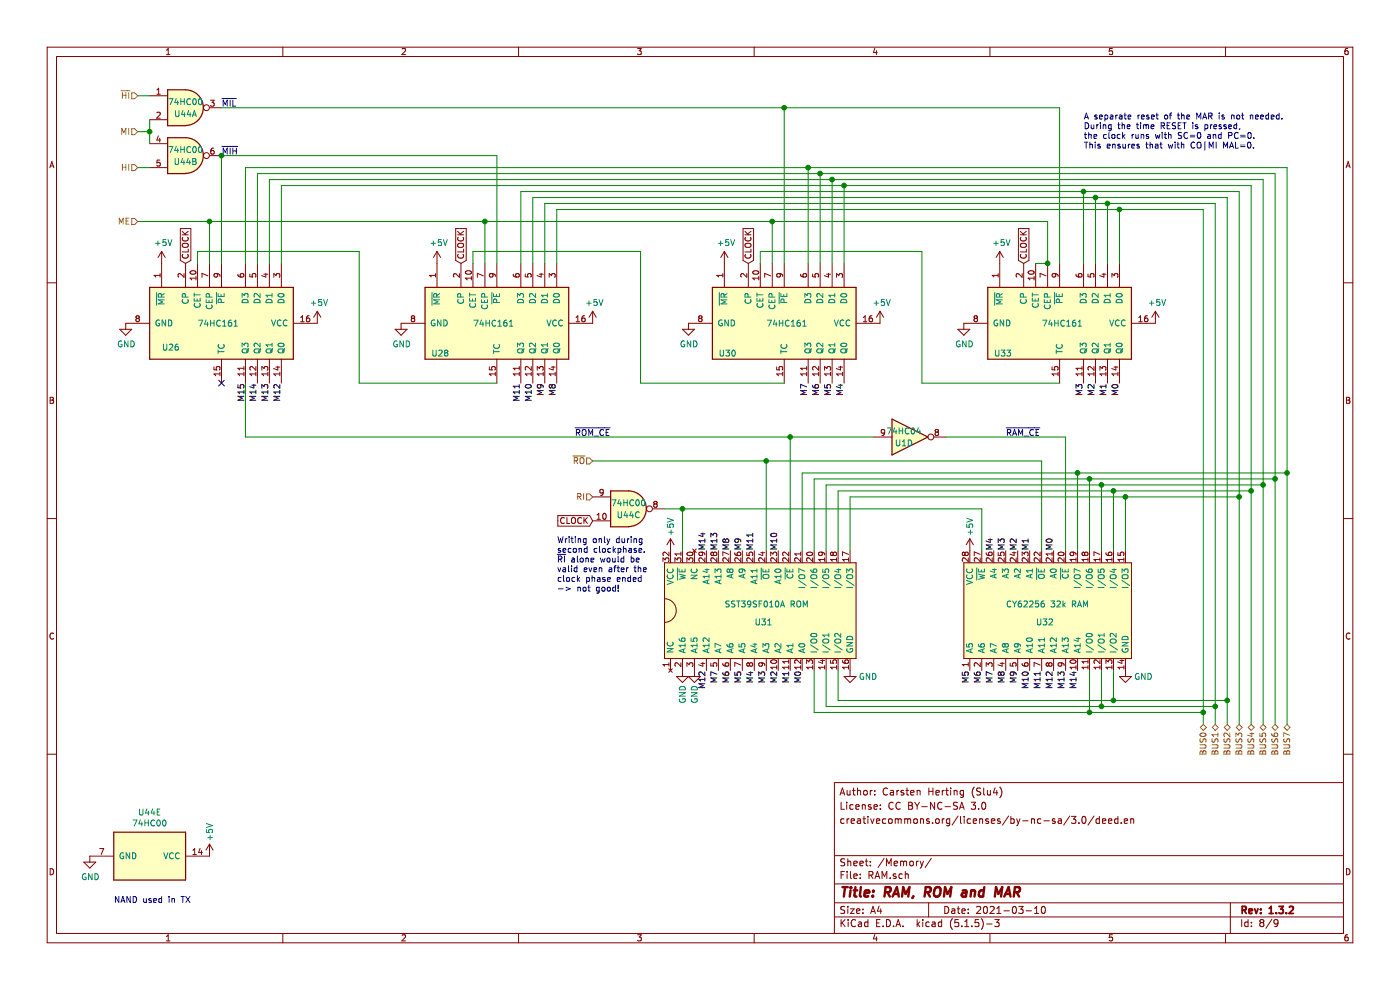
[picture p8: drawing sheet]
EESchema Schematic File Version 4
EELAYER 30 0
EELAYER END
$Descr A4 11693 8268
encoding utf-8
Sheet 8 9
Title "RAM, ROM and MAR"
Date "2021-03-10"
Rev "1.3.2"
Comp ""
Comment1 ""
Comment2 "creativecommons.org/licenses/by-nc-sa/3.0/deed.en"
Comment3 "License: CC BY-NC-SA 3.0"
Comment4 "Author: Carsten Herting (Slu4)"
$EndDescr
Text HLabel 4950 3850 0    50   Input ~ 0
~RO
Text HLabel 1150 1100 0    50   Input ~ 0
MI
Text HLabel 1150 1850 0    50   Input ~ 0
ME
Text HLabel 1150 1400 0    50   Input ~ 0
HI
Text HLabel 10350 6050 3    50   BiDi ~ 0
BUS3
Text HLabel 10450 6050 3    50   BiDi ~ 0
BUS4
Text HLabel 10550 6050 3    50   BiDi ~ 0
BUS5
Text HLabel 10650 6050 3    50   BiDi ~ 0
BUS6
Text HLabel 10750 6050 3    50   BiDi ~ 0
BUS7
Text GLabel 8550 2200 1    50   Input ~ 0
CLOCK
$Comp
L power:+5V #PWR?
U 1 1
P 7350 2700
AR Path="/5EC5738F/5EFDEA03" Ref="#PWR?"  Part="1" 
AR Path="/5EC57456/5EFDEA03" Ref="#PWR0118"  Part="1" 
F 0 "#PWR0118" H 7350 2550 50  0001 C CNN
F 1 "+5V" H 7365 2873 50  0000 C CNN
F 2 "" H 7350 2700 50  0001 C CNN
F 3 "" H 7350 2700 50  0001 C CNN
	1    7350 2700
	1    0    0    -1  
$EndComp
$Comp
L power:GND #PWR?
U 1 1
P 5750 2700
AR Path="/5EC5738F/5EFDEA09" Ref="#PWR?"  Part="1" 
AR Path="/5EC57456/5EFDEA09" Ref="#PWR0114"  Part="1" 
F 0 "#PWR0114" H 5750 2450 50  0001 C CNN
F 1 "GND" H 5755 2527 50  0000 C CNN
F 2 "" H 5750 2700 50  0001 C CNN
F 3 "" H 5750 2700 50  0001 C CNN
	1    5750 2700
	1    0    0    -1  
$EndComp
$Comp
L power:GND #PWR?
U 1 1
P 8050 2700
AR Path="/5EC5738F/5EFDEA0F" Ref="#PWR?"  Part="1" 
AR Path="/5EC57456/5EFDEA0F" Ref="#PWR0122"  Part="1" 
F 0 "#PWR0122" H 8050 2450 50  0001 C CNN
F 1 "GND" H 8055 2527 50  0000 C CNN
F 2 "" H 8050 2700 50  0001 C CNN
F 3 "" H 8050 2700 50  0001 C CNN
	1    8050 2700
	1    0    0    -1  
$EndComp
$Comp
L power:+5V #PWR?
U 1 1
P 9650 2700
AR Path="/5EC5738F/5EFDEA15" Ref="#PWR?"  Part="1" 
AR Path="/5EC57456/5EFDEA15" Ref="#PWR0126"  Part="1" 
F 0 "#PWR0126" H 9650 2550 50  0001 C CNN
F 1 "+5V" H 9665 2873 50  0000 C CNN
F 2 "" H 9650 2700 50  0001 C CNN
F 3 "" H 9650 2700 50  0001 C CNN
	1    9650 2700
	1    0    0    -1  
$EndComp
Wire Wire Line
	8650 2200 8750 2200
Wire Wire Line
	6450 2200 6450 1850
Wire Wire Line
	6450 1850 8750 1850
Wire Wire Line
	8750 1850 8750 2200
Wire Wire Line
	8850 3200 7700 3200
Wire Wire Line
	7700 3200 7700 2100
Wire Wire Line
	7700 2100 6350 2100
Wire Wire Line
	6350 2100 6350 2200
Text GLabel 6250 2200 1    50   Input ~ 0
CLOCK
Wire Wire Line
	6550 2200 6550 900 
Wire Wire Line
	8850 900  8850 2200
Wire Wire Line
	10150 1700 9250 1700
Wire Wire Line
	9250 1700 9250 2200
Wire Wire Line
	9150 2200 9150 1650
Wire Wire Line
	9150 1650 10250 1650
Wire Wire Line
	10350 1600 9050 1600
Wire Wire Line
	9050 1600 9050 2200
Wire Wire Line
	7050 2200 7050 1550
Wire Wire Line
	7050 1550 10450 1550
Wire Wire Line
	6950 2200 6950 1500
Wire Wire Line
	6950 1500 10550 1500
Wire Wire Line
	6850 2200 6850 1450
Wire Wire Line
	6850 1450 10650 1450
Wire Wire Line
	10750 1400 6750 1400
Wire Wire Line
	6750 1400 6750 2200
Wire Wire Line
	10050 1750 9350 1750
Wire Wire Line
	9350 1750 9350 2200
Text GLabel 3850 2200 1    50   Input ~ 0
CLOCK
$Comp
L power:+5V #PWR?
U 1 1
P 2650 2700
AR Path="/5EC5738F/5EFDEA9A" Ref="#PWR?"  Part="1" 
AR Path="/5EC57456/5EFDEA9A" Ref="#PWR0102"  Part="1" 
F 0 "#PWR0102" H 2650 2550 50  0001 C CNN
F 1 "+5V" H 2665 2873 50  0000 C CNN
F 2 "" H 2650 2700 50  0001 C CNN
F 3 "" H 2650 2700 50  0001 C CNN
	1    2650 2700
	1    0    0    -1  
$EndComp
$Comp
L power:GND #PWR?
U 1 1
P 1050 2700
AR Path="/5EC5738F/5EFDEAA0" Ref="#PWR?"  Part="1" 
AR Path="/5EC57456/5EFDEAA0" Ref="#PWR097"  Part="1" 
F 0 "#PWR097" H 1050 2450 50  0001 C CNN
F 1 "GND" H 1055 2527 50  0000 C CNN
F 2 "" H 1050 2700 50  0001 C CNN
F 3 "" H 1050 2700 50  0001 C CNN
	1    1050 2700
	1    0    0    -1  
$EndComp
$Comp
L power:GND #PWR?
U 1 1
P 3350 2700
AR Path="/5EC5738F/5EFDEAA6" Ref="#PWR?"  Part="1" 
AR Path="/5EC57456/5EFDEAA6" Ref="#PWR0105"  Part="1" 
F 0 "#PWR0105" H 3350 2450 50  0001 C CNN
F 1 "GND" H 3355 2527 50  0000 C CNN
F 2 "" H 3350 2700 50  0001 C CNN
F 3 "" H 3350 2700 50  0001 C CNN
	1    3350 2700
	1    0    0    -1  
$EndComp
$Comp
L power:+5V #PWR?
U 1 1
P 4950 2700
AR Path="/5EC5738F/5EFDEAAC" Ref="#PWR?"  Part="1" 
AR Path="/5EC57456/5EFDEAAC" Ref="#PWR0110"  Part="1" 
F 0 "#PWR0110" H 4950 2550 50  0001 C CNN
F 1 "+5V" H 4965 2873 50  0000 C CNN
F 2 "" H 4950 2700 50  0001 C CNN
F 3 "" H 4950 2700 50  0001 C CNN
	1    4950 2700
	1    0    0    -1  
$EndComp
Wire Wire Line
	1750 2200 1750 1850
Wire Wire Line
	1750 1850 4050 1850
Wire Wire Line
	4050 1850 4050 2200
Wire Wire Line
	4150 3200 3000 3200
Wire Wire Line
	3000 3200 3000 2100
Wire Wire Line
	3000 2100 1650 2100
Wire Wire Line
	1650 2100 1650 2200
Wire Wire Line
	1850 2200 1850 1300
Wire Wire Line
	4150 1300 4150 2200
Wire Wire Line
	4550 1700 4550 2200
Wire Wire Line
	4450 2200 4450 1650
Wire Wire Line
	4350 1600 4350 2200
Wire Wire Line
	2350 2200 2350 1550
Wire Wire Line
	2250 2200 2250 1500
Wire Wire Line
	2150 2200 2150 1450
Wire Wire Line
	2050 1400 2050 2200
Wire Wire Line
	4650 1750 4650 2200
Wire Wire Line
	6550 3200 5350 3200
Wire Wire Line
	5350 3200 5350 2100
Wire Wire Line
	5350 2100 3950 2100
Wire Wire Line
	3950 2100 3950 2200
NoConn ~ 1850 3200
Wire Wire Line
	4050 1850 6450 1850
Connection ~ 4050 1850
Connection ~ 6450 1850
Wire Wire Line
	1150 1850 1750 1850
Connection ~ 1750 1850
Text HLabel 1150 800  0    50   Input ~ 0
~HI
Connection ~ 1850 1300
Connection ~ 6550 900 
Text HLabel 10250 6050 3    50   BiDi ~ 0
BUS2
Text HLabel 10150 6050 3    50   BiDi ~ 0
BUS1
Wire Wire Line
	4650 1750 9350 1750
Connection ~ 9350 1750
Wire Wire Line
	4550 1700 9250 1700
Connection ~ 9250 1700
Wire Wire Line
	4450 1650 9150 1650
Connection ~ 9150 1650
Wire Wire Line
	4350 1600 9050 1600
Connection ~ 9050 1600
Wire Wire Line
	2350 1550 7050 1550
Connection ~ 7050 1550
Wire Wire Line
	2250 1500 6950 1500
Connection ~ 6950 1500
Wire Wire Line
	2150 1450 6850 1450
Connection ~ 6850 1450
Wire Wire Line
	2050 1400 6750 1400
Connection ~ 6750 1400
$Comp
L power:GND #PWR?
U 1 1
P 9400 5600
AR Path="/5EC5738F/5F341280" Ref="#PWR?"  Part="1" 
AR Path="/5EC57456/5F341280" Ref="#PWR0125"  Part="1" 
F 0 "#PWR0125" H 9400 5350 50  0001 C CNN
F 1 "GND" H 9550 5550 50  0000 C CNN
F 2 "" H 9400 5600 50  0001 C CNN
F 3 "" H 9400 5600 50  0001 C CNN
	1    9400 5600
	1    0    0    -1  
$EndComp
$Comp
L power:+5V #PWR?
U 1 1
P 8100 4600
AR Path="/5EC5738F/5F341CBA" Ref="#PWR?"  Part="1" 
AR Path="/5EC57456/5F341CBA" Ref="#PWR0123"  Part="1" 
F 0 "#PWR0123" H 8100 4450 50  0001 C CNN
F 1 "+5V" V 8100 4800 50  0000 C CNN
F 2 "" H 8100 4600 50  0001 C CNN
F 3 "" H 8100 4600 50  0001 C CNN
	1    8100 4600
	1    0    0    -1  
$EndComp
Wire Wire Line
	10350 1600 10350 4150
Wire Wire Line
	10450 1550 10450 4100
Wire Wire Line
	10550 1500 10550 4050
Wire Wire Line
	10650 1450 10650 4000
Wire Wire Line
	10750 1400 10750 3950
Wire Wire Line
	9300 5600 9300 5850
Wire Wire Line
	9300 5850 10250 5850
Wire Wire Line
	9200 5600 9200 5900
Wire Wire Line
	9100 5600 9100 5950
Wire Wire Line
	9400 4600 9400 4150
Wire Wire Line
	9300 4600 9300 4100
Wire Wire Line
	9200 4600 9200 4050
Wire Wire Line
	9100 4600 9100 4000
Wire Wire Line
	9000 4600 9000 3950
$Comp
L 8-Bit~CPU~32k:74HC161 U26
U 1 1
P 1850 2700
F 0 "U26" V 2050 2200 50  0000 L CNN
F 1 "74HC161" V 1850 2500 50  0000 L CNN
F 2 "Package_DIP:DIP-16_W7.62mm" H 1850 2700 50  0001 C CNN
F 3 "http://www.ti.com/lit/gpn/sn74LS161" H 1850 2700 50  0001 C CNN
	1    1850 2700
	0    1    1    0   
$EndComp
$Comp
L 8-Bit~CPU~32k:74HC161 U28
U 1 1
P 4150 2700
F 0 "U28" V 4400 2150 50  0000 L CNN
F 1 "74HC161" V 4150 2500 50  0000 L CNN
F 2 "Package_DIP:DIP-16_W7.62mm" H 4150 2700 50  0001 C CNN
F 3 "http://www.ti.com/lit/gpn/sn74LS161" H 4150 2700 50  0001 C CNN
	1    4150 2700
	0    1    1    0   
$EndComp
$Comp
L 8-Bit~CPU~32k:74HC161 U30
U 1 1
P 6550 2700
F 0 "U30" V 6800 2150 50  0000 L CNN
F 1 "74HC161" V 6550 2550 50  0000 L CNN
F 2 "Package_DIP:DIP-16_W7.62mm" H 6550 2700 50  0001 C CNN
F 3 "http://www.ti.com/lit/gpn/sn74LS161" H 6550 2700 50  0001 C CNN
	1    6550 2700
	0    1    1    0   
$EndComp
$Comp
L 8-Bit~CPU~32k:74HC161 U33
U 1 1
P 8850 2700
F 0 "U33" V 9100 2150 50  0000 L CNN
F 1 "74HC161" V 8850 2550 50  0000 L CNN
F 2 "Package_DIP:DIP-16_W7.62mm" H 8850 2700 50  0001 C CNN
F 3 "http://www.ti.com/lit/gpn/sn74LS161" H 8850 2700 50  0001 C CNN
	1    8850 2700
	0    1    1    0   
$EndComp
Connection ~ 8750 2200
$Comp
L 8-Bit~CPU~32k:CY62256 U32
U 1 1
P 8800 5100
F 0 "U32" V 8700 5250 50  0000 R CNN
F 1 "CY62256 32k RAM" V 8850 5500 50  0000 R CNN
F 2 "Package_DIP:DIP-28_W15.24mm" H 8800 5100 50  0001 C CNN
F 3 "" H 8800 5100 50  0001 C CNN
	1    8800 5100
	0    -1   -1   0   
$EndComp
Wire Wire Line
	1850 900  6550 900 
Text Label 2050 3200 3    50   ~ 0
M15
Wire Wire Line
	9200 5900 10150 5900
Text HLabel 10050 6050 3    50   BiDi ~ 0
BUS0
Wire Wire Line
	10050 5950 9100 5950
Wire Wire Line
	1850 1300 4150 1300
Wire Wire Line
	6550 900  8850 900 
Text Label 2150 3200 3    50   ~ 0
M14
Text Label 2250 3200 3    50   ~ 0
M13
$Comp
L power:+5V #PWR?
U 1 1
P 5600 4600
AR Path="/5EC5738F/5FAA0823" Ref="#PWR?"  Part="1" 
AR Path="/5EC57456/5FAA0823" Ref="#PWR0116"  Part="1" 
F 0 "#PWR0116" H 5600 4450 50  0001 C CNN
F 1 "+5V" V 5600 4800 50  0000 C CNN
F 2 "" H 5600 4600 50  0001 C CNN
F 3 "" H 5600 4600 50  0001 C CNN
	1    5600 4600
	1    0    0    -1  
$EndComp
$Comp
L power:GND #PWR?
U 1 1
P 7100 5600
AR Path="/5EC5738F/5FAAC23C" Ref="#PWR?"  Part="1" 
AR Path="/5EC57456/5FAAC23C" Ref="#PWR0120"  Part="1" 
F 0 "#PWR0120" H 7100 5350 50  0001 C CNN
F 1 "GND" H 7250 5550 50  0000 C CNN
F 2 "" H 7100 5600 50  0001 C CNN
F 3 "" H 7100 5600 50  0001 C CNN
	1    7100 5600
	1    0    0    -1  
$EndComp
Text Label 9350 3200 3    50   ~ 0
M0
Text Label 9250 3200 3    50   ~ 0
M1
Text Label 9150 3200 3    50   ~ 0
M2
Text Label 7050 3200 3    50   ~ 0
M4
Text Label 6950 3200 3    50   ~ 0
M5
Text Label 6850 3200 3    50   ~ 0
M6
Text Label 6750 3200 3    50   ~ 0
M7
Text Label 4650 3200 3    50   ~ 0
M8
Text Label 4550 3200 3    50   ~ 0
M9
Text Label 4450 3200 3    50   ~ 0
M10
Text Label 4350 3200 3    50   ~ 0
M11
Text Label 2350 3200 3    50   ~ 0
M12
Text Label 8800 4600 1    50   ~ 0
M0
Text Label 8600 4600 1    50   ~ 0
M1
Text Label 8500 4600 1    50   ~ 0
M2
Text Label 8400 4600 1    50   ~ 0
M3
Text Label 8300 4600 1    50   ~ 0
M4
Text Label 8100 5600 3    50   ~ 0
M5
Text Label 8200 5600 3    50   ~ 0
M6
Text Label 8300 5600 3    50   ~ 0
M7
Text Label 8400 5600 3    50   ~ 0
M8
Text Label 8500 5600 3    50   ~ 0
M9
Text Label 8600 5600 3    50   ~ 0
M10
Text Label 8700 5600 3    50   ~ 0
M11
Text Label 8800 5600 3    50   ~ 0
M12
Text Label 8900 5600 3    50   ~ 0
M13
Text Label 9000 5600 3    50   ~ 0
M14
Text Label 9050 3200 3    50   ~ 0
M3
Wire Wire Line
	6800 5600 6800 5950
Connection ~ 9100 5950
Wire Wire Line
	6900 5600 6900 5900
Connection ~ 9200 5900
Wire Wire Line
	9300 5850 7000 5850
Wire Wire Line
	7000 5850 7000 5600
Connection ~ 9300 5850
Wire Wire Line
	7100 4150 7100 4600
Wire Wire Line
	7000 4100 7000 4600
Wire Wire Line
	6900 4600 6900 4050
Wire Wire Line
	6800 4000 6800 4600
Wire Wire Line
	6700 4600 6700 3950
Wire Wire Line
	7900 3650 8900 3650
$Comp
L power:+5V #PWR?
U 1 1
P 3650 2200
AR Path="/5EC5738F/5FE2E005" Ref="#PWR?"  Part="1" 
AR Path="/5EC57456/5FE2E005" Ref="#PWR0106"  Part="1" 
F 0 "#PWR0106" H 3650 2050 50  0001 C CNN
F 1 "+5V" H 3665 2373 50  0000 C CNN
F 2 "" H 3650 2200 50  0001 C CNN
F 3 "" H 3650 2200 50  0001 C CNN
	1    3650 2200
	1    0    0    -1  
$EndComp
$Comp
L power:+5V #PWR?
U 1 1
P 1350 2200
AR Path="/5EC5738F/5FE2E2FA" Ref="#PWR?"  Part="1" 
AR Path="/5EC57456/5FE2E2FA" Ref="#PWR099"  Part="1" 
F 0 "#PWR099" H 1350 2050 50  0001 C CNN
F 1 "+5V" H 1365 2373 50  0000 C CNN
F 2 "" H 1350 2200 50  0001 C CNN
F 3 "" H 1350 2200 50  0001 C CNN
	1    1350 2200
	1    0    0    -1  
$EndComp
Text Notes 1850 900  0    50   ~ 0
~MIL
Text Notes 1850 1300 0    50   ~ 0
~MIH
Text Label 6300 4600 1    50   ~ 0
M11
Text Label 6500 4600 1    50   ~ 0
M10
Text Label 6200 4600 1    50   ~ 0
M9
Text Label 6100 4600 1    50   ~ 0
M8
Text Label 5900 5600 3    50   ~ 0
M12
Text Label 6000 5600 3    50   ~ 0
M7
Text Label 6100 5600 3    50   ~ 0
M6
Text Label 6200 5600 3    50   ~ 0
M5
Text Label 6300 5600 3    50   ~ 0
M4
Text Label 6400 5600 3    50   ~ 0
M3
Text Label 6500 5600 3    50   ~ 0
M2
Text Label 6600 5600 3    50   ~ 0
M1
Text Label 6700 5600 3    50   ~ 0
M0
Text Notes 4800 3650 0    50   ~ 0
~ROM_CE
Text Notes 8400 3650 0    50   ~ 0
~RAM_CE
Wire Wire Line
	2050 3200 2050 3650
$Comp
L 74xx:74HC00 U?
U 1 1
P 1550 900
AR Path="/5F64487D/600CA0EA" Ref="U?"  Part="2" 
AR Path="/5EC57456/600CA0EA" Ref="U44"  Part="1" 
F 0 "U44" H 1550 850 50  0000 C CNN
F 1 "74HC00" H 1550 950 50  0000 C CNN
F 2 "Package_DIP:DIP-14_W7.62mm" H 1550 900 50  0001 C CNN
F 3 "http://www.ti.com/lit/gpn/sn74hc00" H 1550 900 50  0001 C CNN
	1    1550 900 
	1    0    0    -1  
$EndComp
$Comp
L 74xx:74HC00 U?
U 2 1
P 1550 1300
AR Path="/5F64487D/600CA0F0" Ref="U?"  Part="4" 
AR Path="/5EC57456/600CA0F0" Ref="U44"  Part="2" 
F 0 "U44" H 1550 1250 50  0000 C CNN
F 1 "74HC00" H 1550 1350 50  0000 C CNN
F 2 "Package_DIP:DIP-14_W7.62mm" H 1550 1300 50  0001 C CNN
F 3 "http://www.ti.com/lit/gpn/sn74hc00" H 1550 1300 50  0001 C CNN
	2    1550 1300
	1    0    0    -1  
$EndComp
$Comp
L 74xx:74HC00 U?
U 5 1
P 1250 7150
AR Path="/5F64487D/60102040" Ref="U?"  Part="5" 
AR Path="/5EC57456/60102040" Ref="U44"  Part="5" 
F 0 "U44" V 883 7150 50  0000 C CNN
F 1 "74HC00" V 974 7150 50  0000 C CNN
F 2 "Package_DIP:DIP-14_W7.62mm" H 1250 7150 50  0001 C CNN
F 3 "http://www.ti.com/lit/gpn/sn74hc00" H 1250 7150 50  0001 C CNN
	5    1250 7150
	0    1    1    0   
$EndComp
$Comp
L power:+5V #PWR?
U 1 1
P 1750 7150
AR Path="/5F64487D/60102052" Ref="#PWR?"  Part="1" 
AR Path="/5EC57456/60102052" Ref="#PWR0208"  Part="1" 
F 0 "#PWR0208" H 1750 7000 50  0001 C CNN
F 1 "+5V" V 1750 7350 50  0000 C CNN
F 2 "" H 1750 7150 50  0001 C CNN
F 3 "" H 1750 7150 50  0001 C CNN
	1    1750 7150
	1    0    0    -1  
$EndComp
$Comp
L power:GND #PWR?
U 1 1
P 750 7150
AR Path="/5F64487D/60102059" Ref="#PWR?"  Part="1" 
AR Path="/5EC57456/60102059" Ref="#PWR0209"  Part="1" 
F 0 "#PWR0209" H 750 6900 50  0001 C CNN
F 1 "GND" H 755 6977 50  0000 C CNN
F 2 "" H 750 7150 50  0001 C CNN
F 3 "" H 750 7150 50  0001 C CNN
	1    750  7150
	1    0    0    -1  
$EndComp
Wire Wire Line
	8900 3650 8900 4600
Connection ~ 10350 4150
Connection ~ 10450 4100
Connection ~ 10550 4050
Connection ~ 10650 4000
Connection ~ 10750 3950
Wire Wire Line
	6400 3850 6400 4600
Wire Wire Line
	6600 3650 6600 4600
Wire Wire Line
	10350 4150 10350 6050
Wire Wire Line
	10450 4100 10450 6050
Wire Wire Line
	10550 4050 10550 6050
Wire Wire Line
	10650 4000 10650 6050
Wire Wire Line
	10750 3950 10750 6050
Connection ~ 10050 5950
Wire Wire Line
	10050 5950 10050 6050
Connection ~ 10150 5900
Wire Wire Line
	10150 5900 10150 6050
Connection ~ 10250 5850
Wire Wire Line
	10250 5850 10250 6050
Wire Wire Line
	10250 1650 10250 5850
Wire Wire Line
	10050 1750 10050 5950
Wire Wire Line
	10150 1700 10150 5900
Wire Wire Line
	8700 4600 8700 3850
Connection ~ 9000 3950
Wire Wire Line
	9000 3950 10750 3950
Connection ~ 9100 4000
Wire Wire Line
	9100 4000 10650 4000
Connection ~ 9200 4050
Wire Wire Line
	9200 4050 10550 4050
Connection ~ 9300 4100
Wire Wire Line
	9300 4100 10450 4100
Wire Wire Line
	9400 4150 10350 4150
Connection ~ 9400 4150
Text HLabel 4950 4150 0    50   Input ~ 0
RI
Wire Wire Line
	8200 4250 8200 4600
$Comp
L 74xx:74HC00 U?
U 3 1
P 5250 4250
AR Path="/5F64487D/5FC71C44" Ref="U?"  Part="3" 
AR Path="/5EC57456/5FC71C44" Ref="U44"  Part="3" 
F 0 "U44" H 5250 4200 50  0000 C CNN
F 1 "74HC00" H 5250 4300 50  0000 C CNN
F 2 "Package_DIP:DIP-14_W7.62mm" H 5250 4250 50  0001 C CNN
F 3 "http://www.ti.com/lit/gpn/sn74hc00" H 5250 4250 50  0001 C CNN
	3    5250 4250
	1    0    0    -1  
$EndComp
$Comp
L 8-Bit~CPU~32k:SST39SF010A U31
U 1 1
P 6500 5100
F 0 "U31" V 6400 5300 50  0000 R CNN
F 1 "SST39SF010A ROM" V 6550 5550 50  0000 R CNN
F 2 "Package_DIP:DIP-32_W15.24mm_Socket" H 6500 5100 50  0001 C CNN
F 3 "" H 6500 5100 50  0001 C CNN
	1    6500 5100
	0    -1   -1   0   
$EndComp
Text Label 6000 4600 1    50   ~ 0
M13
Text Label 5900 4600 1    50   ~ 0
M14
Connection ~ 6400 3850
Wire Wire Line
	6400 3850 8700 3850
Connection ~ 6600 3650
Wire Wire Line
	6600 3650 7300 3650
Wire Wire Line
	6700 3950 9000 3950
Wire Wire Line
	6800 4000 9100 4000
Wire Wire Line
	6800 5950 9100 5950
Wire Wire Line
	6900 4050 9200 4050
Wire Wire Line
	6900 5900 9200 5900
Wire Wire Line
	7000 4100 9300 4100
Wire Wire Line
	7100 4150 9400 4150
Wire Wire Line
	4950 3850 6400 3850
Wire Wire Line
	2050 3650 6600 3650
$Comp
L power:GND #PWR?
U 1 1
P 5800 5600
AR Path="/5EC5738F/601B4532" Ref="#PWR?"  Part="1" 
AR Path="/5EC57456/601B4532" Ref="#PWR063"  Part="1" 
F 0 "#PWR063" H 5800 5350 50  0001 C CNN
F 1 "GND" V 5800 5400 50  0000 C CNN
F 2 "" H 5800 5600 50  0001 C CNN
F 3 "" H 5800 5600 50  0001 C CNN
	1    5800 5600
	1    0    0    -1  
$EndComp
$Comp
L power:GND #PWR?
U 1 1
P 5700 5600
AR Path="/5EC5738F/601B4C76" Ref="#PWR?"  Part="1" 
AR Path="/5EC57456/601B4C76" Ref="#PWR060"  Part="1" 
F 0 "#PWR060" H 5700 5350 50  0001 C CNN
F 1 "GND" V 5700 5400 50  0000 C CNN
F 2 "" H 5700 5600 50  0001 C CNN
F 3 "" H 5700 5600 50  0001 C CNN
	1    5700 5600
	1    0    0    -1  
$EndComp
Wire Wire Line
	5550 4250 5700 4250
Wire Wire Line
	5700 4600 5700 4250
Connection ~ 5700 4250
Wire Wire Line
	5700 4250 8200 4250
Text GLabel 1550 2200 1    50   Input ~ 0
CLOCK
$Comp
L power:+5V #PWR?
U 1 1
P 6050 2200
AR Path="/5EC5738F/600231A2" Ref="#PWR?"  Part="1" 
AR Path="/5EC57456/600231A2" Ref="#PWR01"  Part="1" 
F 0 "#PWR01" H 6050 2050 50  0001 C CNN
F 1 "+5V" H 6065 2373 50  0000 C CNN
F 2 "" H 6050 2200 50  0001 C CNN
F 3 "" H 6050 2200 50  0001 C CNN
	1    6050 2200
	1    0    0    -1  
$EndComp
$Comp
L power:+5V #PWR?
U 1 1
P 8350 2200
AR Path="/5EC5738F/60023767" Ref="#PWR?"  Part="1" 
AR Path="/5EC57456/60023767" Ref="#PWR02"  Part="1" 
F 0 "#PWR02" H 8350 2050 50  0001 C CNN
F 1 "+5V" H 8365 2373 50  0000 C CNN
F 2 "" H 8350 2200 50  0001 C CNN
F 3 "" H 8350 2200 50  0001 C CNN
	1    8350 2200
	1    0    0    -1  
$EndComp
Text GLabel 4950 4350 0    50   Input ~ 0
CLOCK
$Comp
L 74xx:74HC04 U1
U 4 1
P 7600 3650
AR Path="/5EC57456/601673CE" Ref="U1"  Part="4" 
AR Path="/5EC57429/601673CE" Ref="U?"  Part="4" 
AR Path="/5F64487D/601673CE" Ref="U?"  Part="4" 
F 0 "U1" H 7550 3600 50  0000 C CNN
F 1 "74HC04" H 7550 3700 50  0000 C CNN
F 2 "Package_DIP:DIP-14_W7.62mm" H 7600 3650 50  0001 C CNN
F 3 "https://assets.nexperia.com/documents/data-sheet/74HC_HCT04.pdf" H 7600 3650 50  0001 C CNN
	4    7600 3650
	1    0    0    -1  
$EndComp
Text Notes 950  7550 0    50   ~ 0
NAND used in TX
Wire Wire Line
	1250 1000 1250 1100
Wire Wire Line
	1150 1400 1250 1400
Wire Wire Line
	1150 1100 1250 1100
Connection ~ 1250 1100
Wire Wire Line
	1250 1100 1250 1200
Wire Wire Line
	1150 800  1250 800 
Text Notes 9050 1250 0    50   ~ 0
A separate reset of the MAR is not needed.\nDuring the time RESET is pressed,\nthe clock runs with SC=0 and PC=0.\nThis ensures that with CO|MI MAL=0.
Text Notes 4650 4950 0    50   ~ 0
Writing only during\nsecond clockphase.\n~RI~ alone would be\nvalid even after the\nclock phase ended\n-> not good!
$EndSCHEMATC
